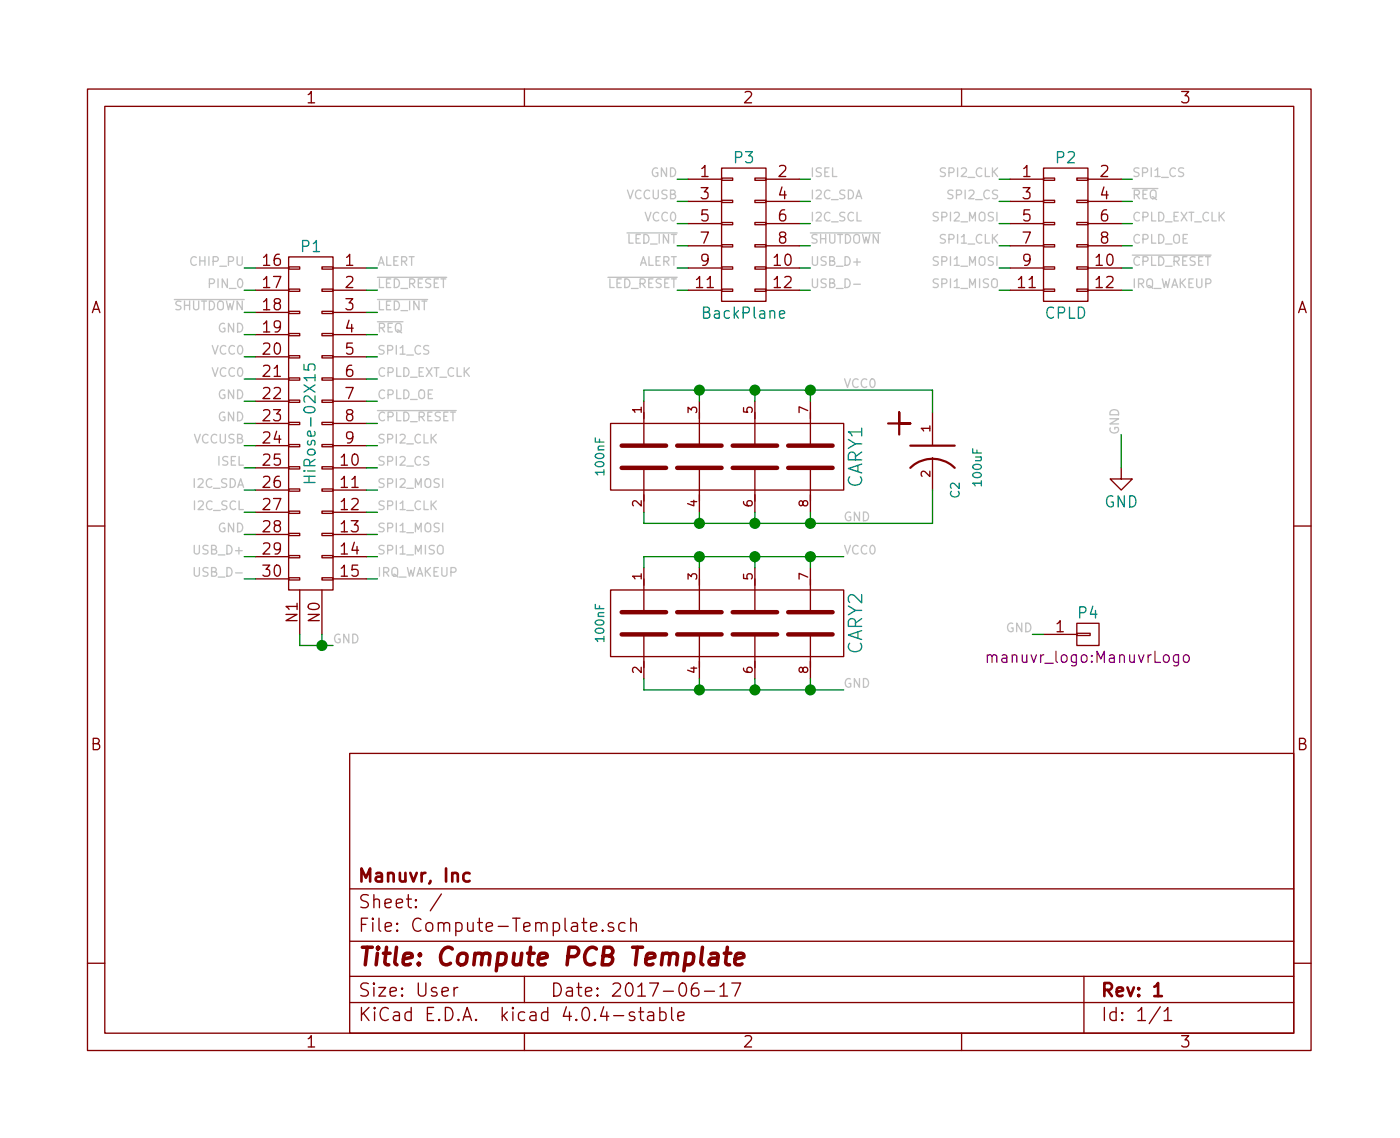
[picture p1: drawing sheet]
EESchema Schematic File Version 2
LIBS:power
LIBS:device
LIBS:transistors
LIBS:conn
LIBS:linear
LIBS:regul
LIBS:74xx
LIBS:cmos4000
LIBS:adc-dac
LIBS:memory
LIBS:xilinx
LIBS:microcontrollers
LIBS:dsp
LIBS:microchip
LIBS:analog_switches
LIBS:motorola
LIBS:texas
LIBS:intel
LIBS:audio
LIBS:interface
LIBS:digital-audio
LIBS:philips
LIBS:display
LIBS:cypress
LIBS:siliconi
LIBS:opto
LIBS:atmel
LIBS:contrib
LIBS:valves
LIBS:Compute-Template-cache
EELAYER 25 0
EELAYER END
$Descr User 6299 5118
encoding utf-8
Sheet 1 1
Title "Compute PCB Template"
Date "2017-06-17"
Rev "1"
Comp "Manuvr, Inc"
Comment1 ""
Comment2 ""
Comment3 ""
Comment4 ""
$EndDescr
Text Label 1100 1300 2    39   ~ 0
PIN_0
Text Label 1100 1600 2    39   ~ 0
VCC0
Text Label 1100 2600 2    39   ~ 0
USB_D-
Text Label 1100 2500 2    39   ~ 0
USB_D+
Text Label 1700 1200 0    39   ~ 0
ALERT
Text Label 1100 2100 2    39   ~ 0
ISEL
Text Label 1700 2100 0    39   ~ 0
SPI2_CS
Text Label 1700 1400 0    39   ~ 0
~LED_INT
Text Label 1100 1500 2    39   ~ 0
GND
Text Label 1700 1800 0    39   ~ 0
CPLD_OE
Text Label 1700 1500 0    39   ~ 0
~REQ
Text Label 1700 2200 0    39   ~ 0
SPI2_MOSI
Text Label 1700 2000 0    39   ~ 0
SPI2_CLK
Text Label 1700 1300 0    39   ~ 0
~LED_RESET
Text Label 1100 2200 2    39   ~ 0
I2C_SDA
Text Label 1700 2400 0    39   ~ 0
SPI1_MOSI
Text Label 1700 2500 0    39   ~ 0
SPI1_MISO
Text Label 1700 2300 0    39   ~ 0
SPI1_CLK
Text Label 1700 1600 0    39   ~ 0
SPI1_CS
Text Label 1700 1900 0    39   ~ 0
~CPLD_RESET
Text Label 1700 2600 0    39   ~ 0
IRQ_WAKEUP
Text Label 1700 1700 0    39   ~ 0
CPLD_EXT_CLK
Text Label 1100 1400 2    39   ~ 0
~SHUTDOWN
Text Label 1100 2300 2    39   ~ 0
I2C_SCL
$Comp
L CAPARRAY_4 CARY2
U 1 1
P 3250 2800
F 0 "CARY2" H 3250 2200 60  0000 C CNN
F 1 "100nF" H 3250 3350 39  0000 C CNN
F 2 "r2Parts:CapArray_CKCL44" H 3250 2800 60  0001 C CNN
F 3 "" H 3250 2800 60  0000 C CNN
	1    3250 2800
	0    -1   1    0   
$EndComp
Text Label 3800 3100 0    39   ~ 0
GND
Text Label 3800 2500 0    39   ~ 0
VCC0
Text Label 5050 1950 1    39   ~ 0
GND
$Comp
L GND #PWR01
U 1 1
P 5050 2100
F 0 "#PWR01" H 5050 1850 50  0001 C CNN
F 1 "GND" H 5050 1950 50  0000 C CNN
F 2 "" H 5050 2100 50  0000 C CNN
F 3 "" H 5050 2100 50  0000 C CNN
	1    5050 2100
	1    0    0    -1  
$EndComp
$Comp
L CAPARRAY_4 CARY1
U 1 1
P 3250 2050
F 0 "CARY1" H 3250 1450 60  0000 C CNN
F 1 "100nF" H 3250 2600 39  0000 C CNN
F 2 "r2Parts:CapArray_CKCL44" H 3250 2050 60  0001 C CNN
F 3 "" H 3250 2050 60  0000 C CNN
	1    3250 2050
	0    -1   1    0   
$EndComp
Text Label 3800 2350 0    39   ~ 0
GND
Text Label 3800 1750 0    39   ~ 0
VCC0
$Comp
L CONN_01X01 P4
U 1 1
P 4900 2850
F 0 "P4" H 4900 2950 50  0000 C CNN
F 1 "CONN_01X01" V 5000 2850 50  0001 C CNN
F 2 "manuvr_logo:ManuvrLogo" H 4900 2750 50  0000 C CNN
F 3 "" H 4900 2850 50  0000 C CNN
	1    4900 2850
	1    0    0    -1  
$EndComp
Text Label 4650 2850 2    39   ~ 0
GND
Wire Wire Line
	4650 2850 4700 2850
Connection ~ 3400 1750
Wire Wire Line
	2900 1750 4200 1750
Connection ~ 3150 1750
Wire Wire Line
	3150 1750 3150 1800
Wire Wire Line
	3400 1750 3400 1800
Connection ~ 3650 1750
Wire Wire Line
	3650 1750 3650 1800
Wire Wire Line
	2900 1800 2900 1750
Connection ~ 3650 2350
Wire Wire Line
	3650 2350 3650 2300
Connection ~ 3400 2350
Wire Wire Line
	3400 2350 3400 2300
Connection ~ 3150 2350
Wire Wire Line
	3150 2300 3150 2350
Wire Wire Line
	2900 2350 2900 2300
Wire Wire Line
	2900 2350 4200 2350
Connection ~ 3400 2500
Wire Wire Line
	1650 2500 1700 2500
Wire Wire Line
	1650 2600 1700 2600
Wire Wire Line
	5050 1950 5050 2100
Wire Wire Line
	2900 2500 3800 2500
Connection ~ 3150 2500
Wire Wire Line
	3150 2500 3150 2550
Wire Wire Line
	3400 2500 3400 2550
Connection ~ 3650 2500
Wire Wire Line
	3650 2500 3650 2550
Wire Wire Line
	2900 2550 2900 2500
Connection ~ 3650 3100
Wire Wire Line
	3650 3100 3650 3050
Connection ~ 3400 3100
Wire Wire Line
	3400 3100 3400 3050
Connection ~ 3150 3100
Wire Wire Line
	3150 3050 3150 3100
Wire Wire Line
	2900 3100 2900 3050
Wire Wire Line
	2900 3100 3800 3100
Wire Wire Line
	1700 2400 1650 2400
$Comp
L HiRose-02X15 P1
U 1 1
P 1400 1900
F 0 "P1" H 1400 2700 50  0000 C CNN
F 1 "HiRose-02X15" V 1400 1900 50  0000 C CNN
F 2 "r2Parts:DF12(4.0)-30DS-0.5V(86)" H 1400 750 50  0001 C CNN
F 3 "" H 1400 750 50  0000 C CNN
	1    1400 1900
	-1   0    0    -1  
$EndComp
Text Label 1100 1700 2    39   ~ 0
VCC0
Text Label 1100 1800 2    39   ~ 0
GND
Text Label 1100 1900 2    39   ~ 0
GND
Text Label 1100 2000 2    39   ~ 0
VCCUSB
Text Label 1100 2400 2    39   ~ 0
GND
Wire Wire Line
	1650 1200 1700 1200
Wire Wire Line
	1650 1300 1700 1300
Wire Wire Line
	1650 1400 1700 1400
Wire Wire Line
	1650 1500 1700 1500
Wire Wire Line
	1650 1700 1700 1700
Wire Wire Line
	1650 1800 1700 1800
Wire Wire Line
	1650 1900 1700 1900
Wire Wire Line
	1650 2000 1700 2000
Wire Wire Line
	1650 2100 1700 2100
Wire Wire Line
	1650 2200 1700 2200
Wire Wire Line
	1650 2300 1700 2300
Wire Wire Line
	1100 2600 1150 2600
Wire Wire Line
	1350 2850 1350 2900
Wire Wire Line
	1350 2900 1500 2900
Wire Wire Line
	1450 2900 1450 2850
Connection ~ 1450 2900
Text Label 1500 2900 0    39   ~ 0
GND
Wire Wire Line
	1100 1200 1150 1200
Wire Wire Line
	1100 1300 1150 1300
Wire Wire Line
	1100 1400 1150 1400
Wire Wire Line
	1100 1500 1150 1500
Wire Wire Line
	1100 1600 1150 1600
Wire Wire Line
	1100 1700 1150 1700
Wire Wire Line
	1100 1800 1150 1800
Wire Wire Line
	1100 1900 1150 1900
Wire Wire Line
	1100 2000 1150 2000
Wire Wire Line
	1100 2100 1150 2100
Wire Wire Line
	1100 2200 1150 2200
Wire Wire Line
	1100 2300 1150 2300
Wire Wire Line
	1100 2400 1150 2400
Wire Wire Line
	1100 2500 1150 2500
Wire Wire Line
	1650 1600 1700 1600
$Comp
L IANS_CAP_POLARIZED C2
U 1 1
P 4200 2100
F 0 "C2" V 4300 2000 39  0000 C CNN
F 1 "100uF" V 4400 2100 39  0000 C CNN
F 2 "Capacitors_SMD:C_0805" H 4200 2100 60  0001 C CNN
F 3 "" H 4200 2100 60  0000 C CNN
	1    4200 2100
	1    0    0    -1  
$EndComp
Wire Wire Line
	4200 2350 4200 2200
Wire Wire Line
	4200 1750 4200 1850
Text Label 1100 1200 2    39   ~ 0
CHIP_PU
Text Label 3050 1200 2    39   ~ 0
ALERT
Text Label 4500 900  2    39   ~ 0
SPI2_CS
Text Label 3050 1100 2    39   ~ 0
~LED_INT
Text Label 5100 1100 0    39   ~ 0
CPLD_OE
Text Label 5100 900  0    39   ~ 0
~REQ
Text Label 4500 1000 2    39   ~ 0
SPI2_MOSI
Text Label 4500 800  2    39   ~ 0
SPI2_CLK
Text Label 3050 1300 2    39   ~ 0
~LED_RESET
Text Label 4500 1200 2    39   ~ 0
SPI1_MOSI
Text Label 4500 1300 2    39   ~ 0
SPI1_MISO
Text Label 4500 1100 2    39   ~ 0
SPI1_CLK
Text Label 5100 800  0    39   ~ 0
SPI1_CS
Text Label 5100 1200 0    39   ~ 0
~CPLD_RESET
Text Label 5100 1300 0    39   ~ 0
IRQ_WAKEUP
Text Label 5100 1000 0    39   ~ 0
CPLD_EXT_CLK
Text Label 3650 1300 0    39   ~ 0
USB_D-
Text Label 3650 1200 0    39   ~ 0
USB_D+
Text Label 3650 800  0    39   ~ 0
ISEL
Text Label 3650 900  0    39   ~ 0
I2C_SDA
Text Label 3650 1100 0    39   ~ 0
~SHUTDOWN
Text Label 3650 1000 0    39   ~ 0
I2C_SCL
Text Label 3050 1000 2    39   ~ 0
VCC0
Text Label 3050 900  2    39   ~ 0
VCCUSB
Text Label 3050 800  2    39   ~ 0
GND
Wire Wire Line
	4500 800  4550 800 
Wire Wire Line
	4500 900  4550 900 
Wire Wire Line
	4500 1000 4550 1000
Wire Wire Line
	4500 1100 4550 1100
Wire Wire Line
	4500 1200 4550 1200
Wire Wire Line
	4500 1300 4550 1300
Wire Wire Line
	3050 800  3100 800 
Wire Wire Line
	3050 900  3100 900 
Wire Wire Line
	3050 1000 3100 1000
Wire Wire Line
	3050 1100 3100 1100
Wire Wire Line
	3050 1200 3100 1200
Wire Wire Line
	3050 1300 3100 1300
Wire Wire Line
	5050 800  5100 800 
Wire Wire Line
	5050 900  5100 900 
Wire Wire Line
	5050 1000 5100 1000
Wire Wire Line
	5050 1100 5100 1100
Wire Wire Line
	5050 1200 5100 1200
Wire Wire Line
	5050 1300 5100 1300
Wire Wire Line
	3600 800  3650 800 
Wire Wire Line
	3600 900  3650 900 
Wire Wire Line
	3600 1000 3650 1000
Wire Wire Line
	3600 1100 3650 1100
Wire Wire Line
	3600 1200 3650 1200
Wire Wire Line
	3600 1300 3650 1300
$Comp
L CONN_02X06 P2
U 1 1
P 4800 1050
F 0 "P2" H 4800 1400 50  0000 C CNN
F 1 "CPLD" H 4800 700 50  0000 C CNN
F 2 "Pin_Headers:Pin_Header_Straight_2x06_Pitch2.54mm" H 4800 700 50  0001 C CNN
F 3 "" H 4800 -150 50  0000 C CNN
	1    4800 1050
	1    0    0    -1  
$EndComp
$Comp
L CONN_02X06 P3
U 1 1
P 3350 1050
F 0 "P3" H 3350 1400 50  0000 C CNN
F 1 "BackPlane" H 3350 700 50  0000 C CNN
F 2 "Pin_Headers:Pin_Header_Straight_2x06_Pitch2.54mm" H 3350 700 50  0001 C CNN
F 3 "" H 3350 -150 50  0000 C CNN
	1    3350 1050
	1    0    0    -1  
$EndComp
$EndSCHEMATC
